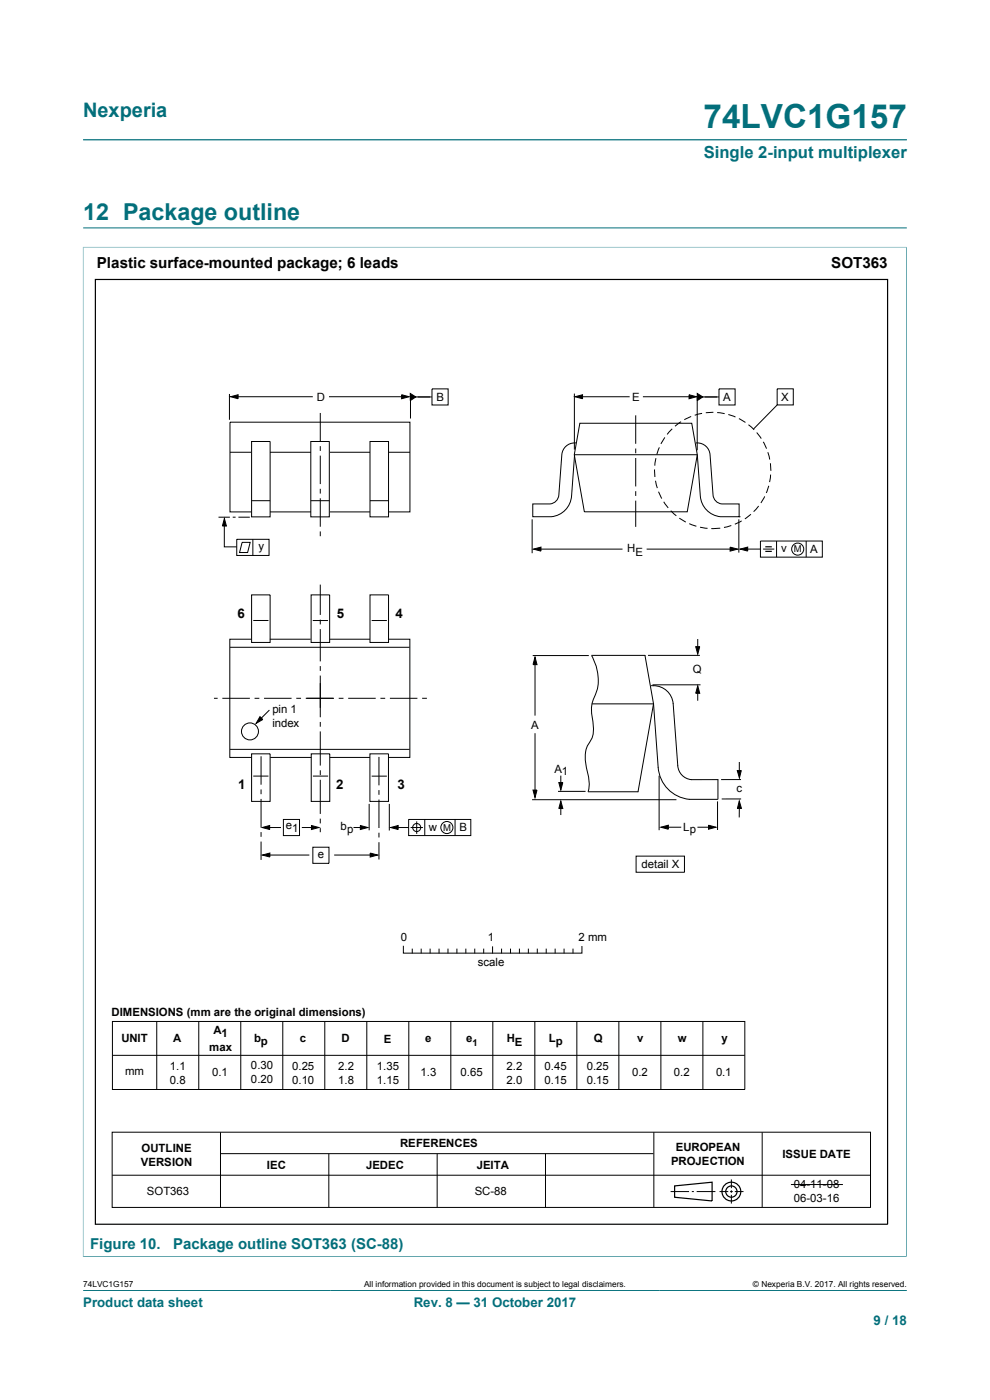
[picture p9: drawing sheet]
<svg xmlns="http://www.w3.org/2000/svg" width="210mm" height="297mm" viewBox="0 0 210 297" stroke-linecap="round" stroke-linejoin="round" font-family="sans-serif">
<path d="M17.6 29.7h174.8M17.6 52.4h174.7M17.6 52.4v214.2M17.6 48.3h174.8M192.3 52.4v214.2M17.6 266.6h174.7M17.6 273.8h174.8" fill="none" stroke="#036f7b" stroke-width=".21"/>
<g fill="none" stroke="#000" stroke-width=".21">
<path d="M48.7 83.6v5.5M48.8 89.6h38.2v19h-38.2zM48.8 95.9h38.2M48.9 84.2l1.6-.5v.9zM49.9 84.2h16.5M69.8 84.2h16.1M85.2 83.7l1.6 .5-1.6 .4zM87 83.5l1.2 .7-1.2 .8zM87.1 83.7v5.1M87.6 84.2h4M91.6 82.5h3.5v3.4h-3.5zM121.8 83.5v11.9"/>
<path d="M122 84.2l1.6-.5v.9zM122.7 84.2h10.9M134.8 88.1v6M134.8 95.2v1M134.8 97.2v6M136.4 84.2h10.5M138.8 99.6l.1 1.6M139.1 97.2l-.2 1.6M139.9 94.9l-.6 1.5M141 92.8l-.8 1.4M142.6 91l-1.1 1.2M144.5 89.5l-1.3 .9"/>
<path d="M146.2 83.7l1.5 .5-1.5 .4zM146.6 88.3l-1.4 .7M147.9 84.1v11.4M147.9 83.5l1.2 .7-1.2 .8zM148.5 84.2h4M148.9 87.7l-1.5 .4M151.3 87.5l-1.6 .1M152.1 87.5l1.6 .3M152.5 82.5h3.4v3.4h-3.4zM154.5 87.9l1.5 .6M156.7 88.8l1.4 .8M158.8 90.1l1.2 1.1"/>
<path d="M160.5 91.8l1 1.2M161.9 93.7l.7 1.5M162.9 95.9l.4 1.6M163.4 98.3l.1 1.6M164.9 82.5h3.4v3.4h-3.4zM164.9 85.9l-5.1 5.1M46.4 109.7h2.4M47.6 110.5v5.5h2.6M47.6 110l.4 1.6h-.8zM49.4 109.7h.6M50.2 114.4h6.9v3.4h-6.9zM50.6 109.7h2.4"/>
<path d="M51.4 115.1h1.7l-.6 2.1h-1.7zM53.6 114.4v3.4M112.9 110.2v7.2M113.2 116.5l1.6-.4v.8zM114 116.5h18M134.8 104.2v1M134.8 106.2v5.6M137.2 116.5h18.3M139.1 102l.3 1.5M139.7 104.3l.7 1.5M140.8 106.4l.9 1.3M142.3 108.3l1.2 1.1"/>
<path d="M144.1 109.9l1.4 .9M146.2 111.1l1.5 .5M148.5 111.8l1.6 .3M152.8 112l-1.9 .1M154.9 116.1l1.6 .4-1.6 .4zM155.1 111.5l-1.5 .4M156.7 110.2v7M157 116.5l1.6-.4v.8zM157.3 110.5l-1.4 .7M157.9 116.5h3.4M159.3 109.1l-1.3 1M160.9 107.3l-1 1.2"/>
<path d="M161.3 114.8h13.1v3.4h-13.1zM161.9 116.5h2.3M162.2 105.3l-.8 1.4M163.1 103.1l-.6 1.5M163.5 100.7l-.3 1.6M164.7 114.8v3.4M171 114.8v3.4M48.8 137.3h38.1M53.3 135.6h-4.6v25.1h4.6M53.4 126.2h3.9v10.1h-3.9zM53.7 131.6h3.2M57.3 135.6h8.6"/>
<path d="M66 126.2h3.9v10.1h-3.9zM66.3 131.6h3.3M67.9 124v6.5M67.9 131.5v1M67.9 133.5v6.8M70 135.6h8.5M78.5 126.2h3.9v10.1h-3.9zM78.8 131.6h3.3M82.4 135.6h4.5v25.1h-4.5M113 139.1h11.9M113.5 139.4l.4 1.6h-.8zM125.5 139.1a9.7 9.7 0 0 1 .3 9.6 6.4 6.4 0 0 0-.2 3.4 7.9 7.9 0 0 1-.1 4.7 6.3 6.3 0 0 0-1.1 6.2l.4 1.6a6.6 6.6 0 0 1 0 3.3"/>
<path d="M137.5 139h11M147.6 137.2h.8l-.4 1.6zM148 135.6v2.4M45.4 148.1h.8M47.2 148.1h5.8M48.8 159h38.1M53.4 159.9h3.9v10.1h-3.9zM54 148.1h1M55.1 152l.6 .6-1.4 .9zM56 148.1h5.8M57.1 150.6l-2.2 2.2M62.9 148.1h1"/>
<path d="M64.9 148.1h5.9M66 159.9h3.9v10.1h-3.9zM67.9 141.3v1M67.9 143.3v8.9M67.9 153.2v1M67.9 155.2v7.2M71.9 148.1h1M73.9 148.1h5.8M78.5 159.9h3.9v10.1h-3.9zM80.7 148.1h1M82.7 148.1h5.8M89.5 148.1h1.1"/>
<path d="M113.5 140.7v11.1M113.5 155.5v12.7M138.4 145.3h10.2M148 145.5l.4 1.6h-.8zM148 146.2v2.5M53.7 164.6h3.2M55.4 160.4v6.1M55.4 167.5v1M55.4 169.5v6M55.4 176.5v1M55.4 178.5v3.9M55.6 175.6l1.6-.5v.9z"/>
<path d="M56.5 175.6h3.1M57.3 160.7h8.7M60.1 173.8h3.4v3.5h-3.4zM64 175.6h2.8M66.1 175.1l1.6 .5-1.6 .4zM66.4 179.7h3.4v3.5h-3.4zM66.4 164.6h3.2M67.9 163.4v1M67.9 165.4v7.3M67.9 173.7v1M67.9 175.7v.8M70 160.7h8.5"/>
<path d="M75 175.6h2.2M76.4 175.1l1.6 .5-1.6 .4zM78.3 170.5v5.6M78.8 164.7h3.3M80.4 160.6v6M80.4 167.6v1M80.4 169.6v6.1M80.4 176.7v1M80.4 178.7v3.6M82.6 170.5v5.7M82.9 175.6l1.6-.5v.9zM83.7 175.6h3"/>
<path d="M86.7 173.8h13.2v3.5h-13.2zM87.1 175.6h2.6M88.4 174.3v2.6M90.1 173.8v3.5M96.5 173.8v3.5M112.9 169.7h30.6M113.1 167.6h.8l-.4 1.6zM118.4 167.9h5.8M118.5 166h.9l-.4 1.6zM119 169.9l.4 1.6h-.9zM119 164.5v2.6M119 170.9v2"/>
<path d="M139.8 164.6v11.5M140.2 175.5l1.6-.4v.8zM141.1 175.5h3.4M147.9 175.5h2.9M150.3 175.1l1.6 .4-1.6 .4zM152.2 170v6.1M156.4 163.5h.8l-.4 1.6zM156.8 169.9l.5 1.6h-.9zM156.8 161.7v2.9M156.8 170.9v2.5M157.2 165.4h-4.2M157.2 169.5h-4.1"/>
<path d="M55.7 181.4l1.5-.4v.8zM56.5 181.4h9.1M70.9 181.4h8.4M78.5 181l1.6 .4-1.6 .4zM134.9 181.6h10.3v3.4h-10.3zM85.6 200.7v1.5h37.8v-1.4M87.5 201.4v.8M89.3 201.4v.8M91.2 201.4v.8M93.1 201.4v.8M95 201.4v.8M96.9 201.4v.8"/>
<path d="M98.8 201.4v.8M100.7 201.4v.8M102.6 201.4v.8M104.5 200.9v1.3M106.4 201.4v.8M108.3 201.4v.8M110.2 201.4v.8M112.1 201.4v.8M114 201.4v.8M115.9 201.4v.8M117.8 201.4v.8M119.7 201.4v.8"/>
<path d="M121.5 201.4v.8M23.8 240.2h160.9v15.9h-160.9zM23.8 249.3h160.9M46.8 240.2v16M46.8 244.7h91.8M69.8 244.7v11.5M92.7 244.7v11.5M115.7 244.7v11.5M138.7 240.2v16M142.3 252.8h3.9M146.8 252.8h.4M147.8 252.8h4"/>
<path d="M152.6 252.8h1.9M154.9 252.8h.5M155.1 250.2v1.9M155.1 252.5v.5M155.1 253.5v1.8M155.9 252.8h1.8M161.7 240.2v16"/>
<circle cx="169.2" cy="116.5" r="1.28"/>
<circle cx="88.4" cy="175.6" r=".85"/>
<circle cx="94.8" cy="175.6" r="1.28"/>
</g>
<g fill="none" stroke="#000" stroke-width=".25">
<path d="M20.2 59.3h168.1v200.4h-168.1zM162.3 116h1.4M162.3 117h1.4M143.1 251.6l8-.8v4l-8-.8z"/>
<circle cx="155.1" cy="252.8" r="1.99"/>
<circle cx="155.1" cy="252.8" r="1.2"/>
</g>
<g fill="#000">
<path d="M48.9 84.2l1.6-.5v.9zM85.2 83.7l1.6 .5-1.6 .4zM87 83.5l1.2 .7-1.2 .8zM122 84.2l1.6-.5v.9zM146.2 83.7l1.5 .5-1.5 .4zM147.9 83.5l1.2 .7-1.2 .8zM47.6 110l.4 1.6h-.8zM113.2 116.5l1.6-.4v.8zM154.9 116.1l1.6 .4-1.6 .4zM157 116.5l1.6-.4v.8zM147.6 137.2h.8l-.4 1.6zM55.1 152l.6 .6-1.4 .9z"/>
<path d="M113.5 139.4l.4 1.6h-.8zM148 145.5l.4 1.6h-.8zM55.6 175.6l1.6-.5v.9zM66.1 175.1l1.6 .5-1.6 .4zM76.4 175.1l1.6 .5-1.6 .4zM82.9 175.6l1.6-.5v.9zM113.1 167.6h.8l-.4 1.6zM119 169.9l.4 1.6h-.9zM118.5 166h.9l-.4 1.6zM140.2 175.5l1.6-.4v.8zM150.3 175.1l1.6 .4-1.6 .4zM156.8 169.9l.5 1.6h-.9z"/>
<path d="M156.4 163.5h.8l-.4 1.6zM55.7 181.4l1.5-.4v.8zM78.5 181l1.6 .4-1.6 .4z"/>
</g>
<path d="M78.5 93.7h3.9v16h-3.9z" fill="#fff"/>
<path d="M78.5 93.7h3.9v16h-3.9zM78.5 106.2h3.9" fill="none" stroke="#000" stroke-width=".21"/>
<path d="M65.9 93.7h4v16h-4z" fill="#fff"/>
<path d="M65.9 93.7h4v16h-4zM65.9 106.2h4" fill="none" stroke="#000" stroke-width=".21"/>
<path d="M53.4 93.7h3.9v16h-3.9z" fill="#fff"/>
<g fill="none" stroke="#000" stroke-width=".21">
<path d="M53.4 93.7h3.9v16h-3.9zM67.9 87.6v6M67.9 94.6v1.1M67.9 96.7v6M122.2 94a2.74 2.74 0 0 0-3 2.4l-.7 8.6a2.07 2.07 0 0 1-1.8 1.9h-3.7v2.7h4a4.8 4.8 0 0 0 4.2-4.4l.7-8.7M123 89.8h23.7l1.2 6.7-2.1 12.1h-21.8l-2.2-12.1zM147.6 94a2.73 2.73 0 0 1 3 2.4l.6 8.6a2.07 2.07 0 0 0 1.9 1.9h3.7v2.7h-4a4.8 4.8 0 0 1-4.2-4.4l-.7-8.7h-26.1M53.4 106.2h3.9M67.9 103.7v1M67.9 105.7v6M67.9 112.7v1.1M156.8 109.6h.1"/>
<path d="M125.5 139h11.3l1.8 10.3M125.6 149.3h13M138.2 145.5a4.2 4.2 0 0 1 4.6 3.8l1 13.1a3.2 3.2 0 0 0 2.8 3h5.7v4.1M138.6 149.3l1 13.5a7.3 7.3 0 0 0 6.6 6.8h6M138.6 149.3l-3.3 18.7h-10.5M23.8 216.7h134.2v14.4h-134.2zM33.2 216.7v14.4M42.2 216.7v14.4M51.1 216.7v14.4M60 216.7v14.4M68.9 216.7v14.4M77.8 216.7v14.4"/>
<path d="M86.7 216.6v14.5M95.6 216.7v14.4M104.5 216.7v14.4M113.4 216.7v14.4M122.4 216.7v14.4M131.3 216.7v14.4M140.2 216.7v14.4M149.1 216.7v14.4M23.9 223.9h134.1M167.8 251.3h11"/>
<circle cx="53" cy="155.2" r="1.8"/>
</g>
<text font-size="7.1" fill="#036f7b" x="149.2" y="27.2">74LVC1G157</text>
<text font-size="4.9" fill="#036f7b" x="17.6" y="46.6">12 Package outline</text>
<text font-size="4.2" fill="#036f7b" x="17.6" y="24.8">Nexperia</text>
<text font-size="3.5" fill="#036f7b" x="149.3" y="33.5">Single 2-input multiplexer</text>
<g font-size="3.2">
<text x="20.6" y="56.9">Plastic surface-mounted package; 6 leads</text>
<text x="176.3" y="56.9">SOT363</text>
</g>
<text font-size="3.2" fill="#036f7b" x="19.1" y="265.1">Figure 10.  Package outline SOT363 (SC-88)</text>
<g font-size="2.8">
<text x="50.3" y="131.1">6</text>
<text x="71.4" y="131.1">5</text>
<text x="83.9" y="131.1">4</text>
<text x="50.5" y="167.4">1</text>
<text x="71.3" y="167.4">2</text>
<text x="84.3" y="167.4">3</text>
</g>
<g font-size="2.8" fill="#036f7b">
<text x="17.6" y="277.3">Product data sheet</text>
<text x="87.8" y="277.3">Rev. 8 — 31 October 2017</text>
<text x="185.3" y="281">9 / 18</text>
</g>
<g font-size="2.4">
<text x="67.2" y="85">D</text>
<text x="92.6" y="85.1">B</text>
<text x="134.1" y="85.1">E</text>
<text x="153.4" y="85.1">A</text>
<text x="165.7" y="85.1">X</text>
<text x="54.9" y="116.7">y</text>
<text x="133" y="117.1">H</text>
<text x="134.8" y="117.9">E</text>
<text x="165.7" y="117.2">v</text>
<text x="171.9" y="117.3">A</text>
<text x="147" y="142.8">Q</text>
<text x="57.8" y="151.3">pin 1</text>
<text x="57.8" y="154.2">index</text>
<text x="112.7" y="154.6">A</text>
<text x="117.6" y="163.9">A1</text>
<text x="156.2" y="168">c</text>
<text x="60.6" y="175.9">e</text>
<text x="62" y="176.6">1</text>
<text x="72.3" y="176.1">b</text>
<text x="73.6" y="176.8">p</text>
<text x="91" y="176.3">w</text>
<text x="97.5" y="176.3">B</text>
<text x="144.9" y="176.2">Lp</text>
<text x="67.4" y="182.1">e</text>
<text x="136.1" y="184.2">detail X</text>
<text x="85" y="199.7">0</text>
<text x="103.5" y="199.7">1</text>
<text x="122.7" y="199.7">2 mm</text>
<text x="101.3" y="205">scale</text>
<text x="23.7" y="215.5">DIMENSIONS (mm are the original dimensions)</text>
<text x="25.8" y="221.1">UNIT</text>
<text x="36.8" y="221.1">A</text>
<text x="45.3" y="219.4">A</text>
<text x="47" y="220.1">1</text>
<text x="53.9" y="221.1">bp</text>
<text x="63.6" y="221.1">c</text>
<text x="72.4" y="221.1">D</text>
<text x="81.4" y="221.2">E</text>
<text x="90.2" y="221.1">e</text>
<text x="98.9" y="221.1">e</text>
<text x="107.5" y="221.1">H</text>
<text x="109.2" y="222">E</text>
<text x="116.4" y="221.1">L</text>
<text x="117.9" y="221.8">p</text>
<text x="126" y="221.1">Q</text>
<text x="135.2" y="221.1">v</text>
<text x="143.8" y="221.1">w</text>
<text x="153" y="221.1">y</text>
<text x="36.1" y="227">1.1</text>
<text x="44.4" y="223">max</text>
<text x="53.2" y="226.9">0.30</text>
<text x="62" y="227">0.25</text>
<text x="71.7" y="227">2.2</text>
<text x="79.9" y="227">1.35</text>
<text x="107.4" y="227">2.2</text>
<text x="115.5" y="227">0.45</text>
<text x="124.4" y="227">0.25</text>
<text x="26.5" y="228.1">mm</text>
<text x="36.1" y="230">0.8</text>
<text x="45" y="228.3">0.1</text>
<text x="53.2" y="229.8">0.20</text>
<text x="62" y="229.9">0.10</text>
<text x="71.7" y="229.9">1.8</text>
<text x="79.9" y="229.9">1.15</text>
<text x="89.2" y="228.3">1.3</text>
<text x="97.7" y="228.3">0.65</text>
<text x="107.4" y="229.9">2.0</text>
<text x="115.5" y="229.9">0.15</text>
<text x="124.4" y="229.9">0.15</text>
<text x="134.1" y="228.3">0.2</text>
<text x="142.9" y="228.3">0.2</text>
<text x="151.9" y="228.3">0.1</text>
<text x="30" y="244.4">OUTLINE</text>
<text x="84.9" y="243.4">REFERENCES</text>
<text x="143.4" y="244.1">EUROPEAN</text>
<text x="166" y="245.6">ISSUE DATE</text>
<text x="29.9" y="247.3">VERSION</text>
<text x="56.6" y="247.9">IEC</text>
<text x="77.7" y="247.9">JEDEC</text>
<text x="101.1" y="247.9">JEITA</text>
<text x="142.4" y="247.1">PROJECTION</text>
<text x="31.2" y="253.6">SOT363</text>
<text x="100.7" y="253.6">SC-88</text>
<text x="168.4" y="252.1">04-11-08</text>
<text x="168.4" y="255.1">06-03-16</text>
</g>
<g font-size="2">
<text x="168.4" y="117.2">M</text>
<text x="94" y="176.3">M</text>
<text x="100.2" y="222">1</text>
</g>
<g font-size="1.8">
<text x="17.6" y="273.1">74LVC1G157</text>
<text x="77.2" y="273.1">All information provided in this document is subject to legal disclaimers.</text>
<text x="159.7" y="273.1">© Nexperia B.V. 2017. All rights reserved.</text>
</g>
</svg>
